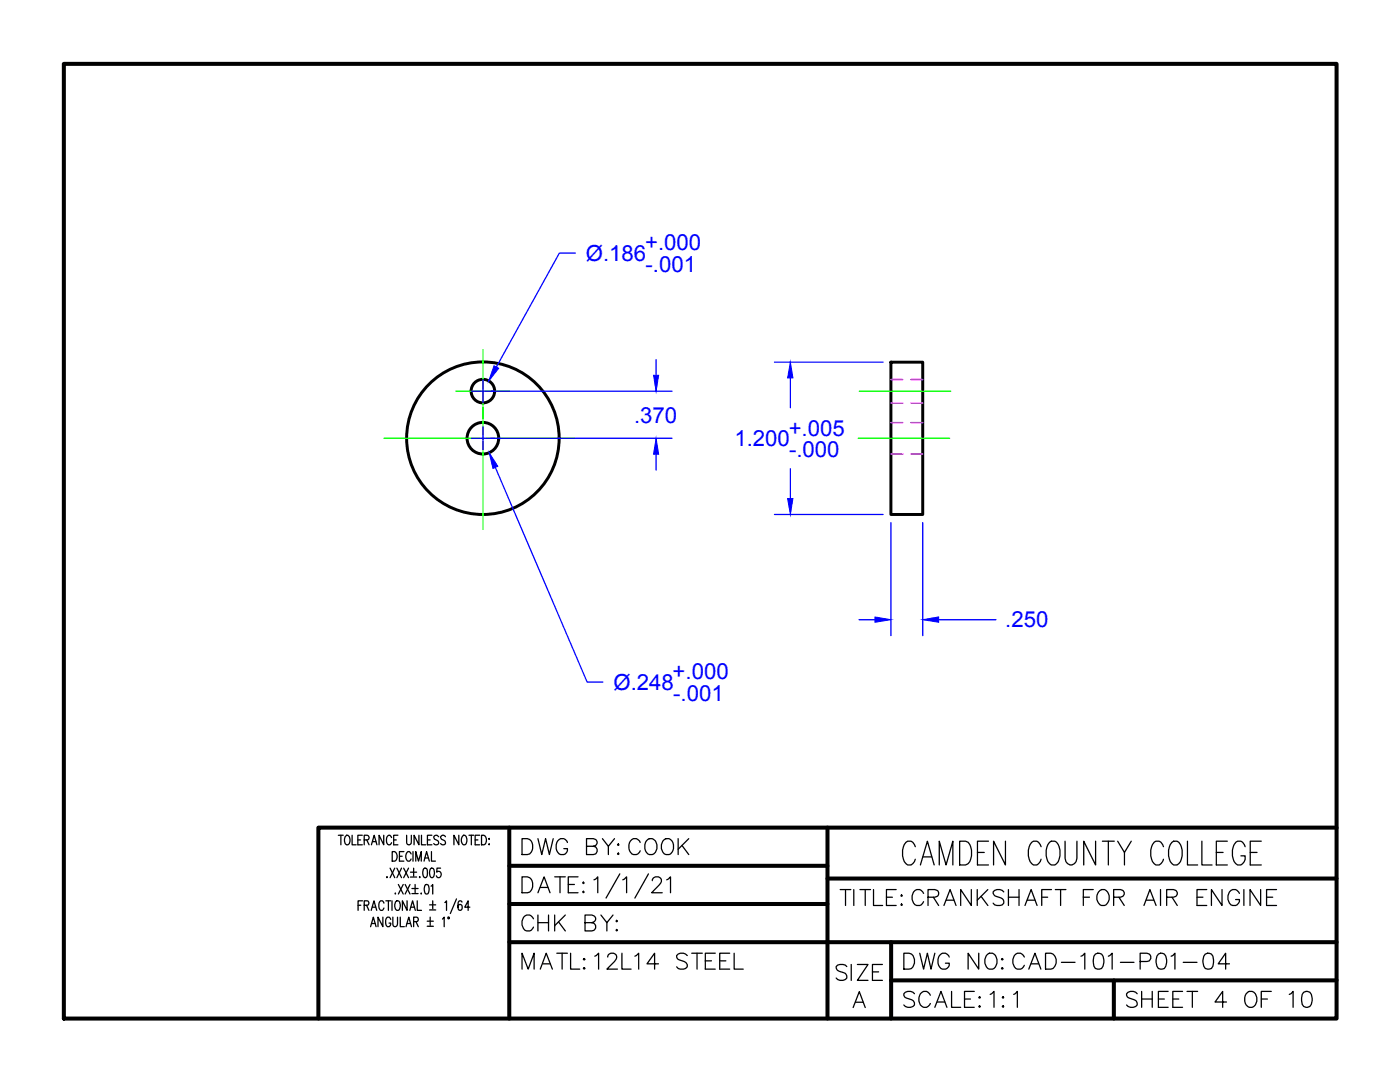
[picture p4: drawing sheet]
<svg xmlns="http://www.w3.org/2000/svg" width="279mm" height="216mm" viewBox="0 0 279 216" stroke-linecap="round" stroke-linejoin="round" font-family="sans-serif">
<!-- layer: OBJECT -->
<g fill="none" stroke="#000" stroke-width=".59">
<path d="M177.8 72.3h6.4v30.4h-6.4z"/>
<circle cx="96.4" cy="78" r="2.35"/>
<circle cx="96.4" cy="87.4" r="15.2"/>
<circle cx="96.4" cy="87.4" r="3.2"/>
</g>
<!-- layer: HIDDEN -->
<path d="M177.8 75.7h2.4M181.8 75.7h2.4M177.8 80.4h2.4M177.8 84.3h2.4M177.8 90.6h2.4M181.8 80.4h2.4M181.8 84.3h2.4M181.8 90.6h2.4" fill="none" stroke="#f0f" stroke-width=".3"/>
<!-- layer: CENTER -->
<g fill="none" stroke="#0f0" stroke-width=".25">
<path d="M91 78.1h4.9M96.1 78.1h.5M96.4 69.8v7.8M96.4 77.9v.4M96.4 78.5v8.3M96.9 78.1h4.9M171.5 78.1h18.2M76.6 87.5h19.2M96.1 87.5h.6M96.4 87.2v.6M96.4 88.1v17.5M97 87.5h17.7"/>
<path d="M171.3 87.5h18.2"/>
</g>
<!-- layer: DIMENSIONS -->
<g fill="none" stroke="#00f" stroke-width=".25">
<path d="M114.8 50.5h-3.2l-12.5 22.7M94.1 78.1h40M96.4 75.8v4.5M130.9 71.8v3.1M154.6 72.3h21.6M157.7 75.4v6M94.1 87.5h40M96.4 85.2v4.5M98.8 93.3l18.4 42.8h3.1M130.9 90.6v3.2M157.7 93.5v6M154.6 102.7h21.6"/>
<path d="M177.8 104.3v22.5M184.2 104.3v22.5M171.5 123.7h3.1M187.3 123.7h11.5"/>
</g>
<g fill="#00f" stroke="#00f" stroke-width=".2">
<path d="M98.6 73l.9 .5-2 2.5z"/>
<path d="M97.6 90.3l1.8 2.7-1 .5z"/>
<path d="M174.6 123.1l3.2 .6-3.2 .5z"/>
<path d="M184.2 123.7l3.1-.6v1.1z"/>
<path d="M157.7 72.3l.5 3.1h-1z"/>
<path d="M157.2 99.5h1l-.5 3.2z"/>
<path d="M130.4 74.9h1l-.5 3.2z"/>
<path d="M130.9 87.5l.5 3.1h-1z"/>
</g>
<!-- layer: BORDER -->
<path d="M12.7 12.7h254v190.5h-254z" fill="none" stroke="#000" stroke-width=".8"/>
<!-- layer: TITLE BLOCK -->
<path d="M101.6 165.1v38.1M101.6 172.8h63.5M165.1 165.1v38.1M165.1 175.3h101.6M266.7 165.1h-203.2v38.1M101.6 188h165.1M101.6 180.4h63.5M177.8 188v15.2M177.8 195.6h88.9" fill="none" stroke="#000" stroke-width=".8"/>
<!-- layer: TITLE TEXT -->
<g fill="none" stroke="#000" stroke-width=".25">
<path d="M67.5 166.7h1M68 166.7v1.9M68.9 167l.3-.3h.2a1.25 1.25 0 0 1 0 1.9 1.02 1.02 0 0 1-.5-1.6zM70.3 166.7v1.9h.8M71.4 167.6h.6M72.3 166.7h-.9v1.9h.9M72.3 179.7h-.8v2M72.7 167.6l.8-.1 .2-.3-.2-.4-.8-.1v1.9M73.2 167.6l.5 1M74.1 168.6l.6-1.9 .5 1.9M74.3 167.9h.7M76.6 166.7v1.9l-1-1.9v1.9"/>
<path d="M77 179.7h1M77.2 174.9v.2l.1-.1M77.5 179.7v2M77.9 173.2l.9 1.9M78.1 167.1l-.3-.4a1.03 1.03 0 0 0-.5 1.6 .47 .47 0 0 0 .5 .3 .47 .47 0 0 0 .3-.5M78.2 179.7v2M78.3 169.9a1.03 1.03 0 0 1 1 .7 1.03 1.03 0 0 1-.3 1.1l-.7 .1zM78.6 167.6h.5M78.8 173.2l-.9 1.9M78.9 178.2l-.1 .1h.2M79.2 173.2l.9 1.9M79.4 166.7h-.8v1.9h.8"/>
<path d="M79.5 176.5l1 1.9M79.7 170.9h.6M80.1 173.2l-.9 1.9M80.5 176.5l-1 1.9M80.6 173.2l.9 1.9M80.6 169.9h-.9v1.9h.9M80.9 176.5l.9 1.9M81.2 166.7v1.4a.47 .47 0 0 0 .4 .5 .47 .47 0 0 0 .5-.5v-1.4M81.2 179.7v2l-.9-2v2M81.5 173.2l-.9 1.9M81.8 176.5l-.9 1.9M81.9 174h1.2"/>
<path d="M81.9 175h1.2M82 170.4l-.3-.5h-.3a1.25 1.25 0 0 0 0 1.9 .52 .52 0 0 0 .6-.4M82.2 177.3h1.2M82.2 178.3h1.2M82.4 169.9v1.9M82.6 173.2v1.6M82.8 176.5v1.6M83 171.8v-1.9l.5 1.9 .6-1.9v1.9M83.3 179.7v2h.8M83.6 166.7v1.9l-1-1.9v1.9M83.8 174.9v.2v-.1M84.1 178.2l-.1 .1h.1"/>
<path d="M84.1 166.7v1.9h.9M84.6 173.3l.3-.1a.85 .85 0 0 1 .4 1.1l-.2 .7-.3 .1a1.46 1.46 0 0 1-.2-1.8zM84.6 171.8l.5-1.9 .6 1.9M84.8 171.2h.7M84.9 176.6l.3-.1a1.1 1.1 0 0 1 .4 1.5l-.2 .3-.3 .1a1.21 1.21 0 0 1-.3-1.6zM85.3 167.6h.6M85.9 173.3l.4-.1a1.27 1.27 0 0 1 0 1.9h-.2a1.46 1.46 0 0 1-.2-1.8zM86 176.8l.4-.3v1.9M86.1 169.9v1.9h.8M86.2 166.7h-.9v1.9h.9M86.4 179.7v1.7M87.5 167a.53 .53 0 0 0-.4-.4 .53 .53 0 0 0-.5 .4l.1 .4 .7 .4a.46 .46 0 0 1 .1 .4 .46 .46 0 0 1-.3 .4h-.3l-.3-.3"/>
<path d="M87.9 173.2h-.7v.8a.58 .58 0 0 1 .9 .5 .58 .58 0 0 1-.9 .5l-.1-.2M88.9 167a.53 .53 0 0 0-.5-.4 .53 .53 0 0 0-.5 .4l.2 .4 .7 .4 .1 .5a.57 .57 0 0 1-1 0M91.1 179.4l-1.2 2.9M91.6 166.7v1.9l-1-1.9v1.9M92.4 166.8l.1-.1a.92 .92 0 0 1 .6 1.4 .47 .47 0 0 1-.5 .5 .47 .47 0 0 1-.4-.5l-.1-.7zM93.6 166.7h.9M94.1 166.7v1.9M94.8 167.6h.6M95.7 166.7h-.9v1.9h.9M96.1 166.7a1.03 1.03 0 0 1 1 .6 1.03 1.03 0 0 1-.3 1.2l-.7 .1zM97.5 168.5h.2zM97.6 167.3v.2z"/>
<path d="M104.2 175h1a1.8 1.8 0 0 1 .5 3l-1.5 .1zM107.4 178.1l1.2-3.1 1.2 3.1M107.8 177.1h1.5M110.7 175h2.1M111.8 175v3.1M113.4 176.5h1.2M115.4 175h-2v3.1h2M116.4 176l.2 .2-.2 .1-.1-.1zM116.4 177.8l.2 .2-.2 .1-.1-.1zM118.5 175.6l.4-.2 .4-.4v3.1M123.7 174.4l-2.8 4.8M124.3 175.6l.8-.6v3.1"/>
<path d="M129.4 174.4l-2.7 4.8M130.2 175.7a.81 .81 0 0 1 .6-.7h.6a.78 .78 0 0 1 .5 1.2l-1.9 1.9h2.2M133.1 175.6l.7-.6v3.1M71.5 180.6h.5M72.7 180.6h.8l.1-.3-.1-.5-.8-.1v2M73.2 180.6l.4 1.1M74 184.9l.5-1.9 .6 1.9M74.1 181.7l.5-2 .6 2M74.2 184.3h.6M74.3 181h.7M76.4 183v1.9l-1-1.9v1.9M76.6 180.2a.49 .49 0 0 0-.7-.4 1.39 1.39 0 0 0 .1 1.9 .52 .52 0 0 0 .6-.5"/>
<path d="M78 183.5a.49 .49 0 0 0-.8-.4 1.39 1.39 0 0 0 .1 1.8 .55 .55 0 0 0 .7-.7h-.4M78.4 183v1.7a.44 .44 0 0 0 .4 .2 .44 .44 0 0 0 .4-.2l.1-1.7M78.9 180a.47 .47 0 0 1 .5-.3 .47 .47 0 0 1 .4 .5v1a.45 .45 0 0 1-.2 .4 .45 .45 0 0 1-.5 0l-.3-.7zM79.9 183v1.9h.8M81 184.9l.6-1.9 .5 1.9M81.2 184.3h.7M81.8 181.7l.5-2 .6 2M82 181h.7M82.6 183.9l.8-.1 .1-.2-.1-.5-.8-.1v1.9M83 183.9l.5 1M85.3 183.8h1.2M85.3 184.8h1.2"/>
<path d="M85.7 180.6h1.3M85.7 181.6h1.3M85.9 183v1.7M88.3 183.4l.3-.4v1.9M88.8 180.1l.3-.4v2M89.4 183h.2l-.1 .3zM92.2 180a.4 .4 0 0 0-.6-.2l-.2 .8 .2 1a.57 .57 0 0 0 .7-.4 .57 .57 0 0 0-.4-.7l-.3 .1-.2 .4M93.8 181h-1l.6-1.3v2M170.7 200h1.6M170.3 201l1.2-3.1 1.2 3.1"/>
</g>
<!-- layer: OBJECT -->
<path d="M12.7 12.7h254v190.5h-254z" fill="none" stroke="#000" stroke-width=".2"/>
<text font-size="8.8" x="179.2" y="173.9">CAMDEN COUNTY COLLEGE</text>
<g font-size="6.6">
<text x="103.4" y="171.8">DWG BY:COOK</text>
<text x="166.9" y="182">TITLE:CRANKSHAFT FOR AIR ENGINE</text>
<text x="103.4" y="187">CHK BY:</text>
<text x="103.4" y="194.7">MATL:12L14 STEEL</text>
<text x="166.2" y="196.8">SIZE</text>
<text x="179.6" y="194.7">DWG NO:CAD-101-P01-04</text>
<text x="179.6" y="202.1">SCALE:1:1</text>
<text x="224" y="202.1">SHEET 4 OF 10</text>
</g>
<g font-size="4.4" fill="#00f">
<text x="116.9" y="52">Ø.186</text>
<text x="128.7" y="49.9">+.000</text>
<text x="128.8" y="54.2">-.001</text>
<text x="126.5" y="84.3">.370</text>
<text x="146.6" y="89">1.200</text>
<text x="157.4" y="86.9">+.005</text>
<text x="157.5" y="91.2">-.000</text>
<text x="200.6" y="125.2">.250</text>
<text x="122.4" y="137.6">Ø.248</text>
<text x="134.2" y="135.5">+.000</text>
<text x="134.4" y="139.8">-.001</text>
</g>
</svg>
